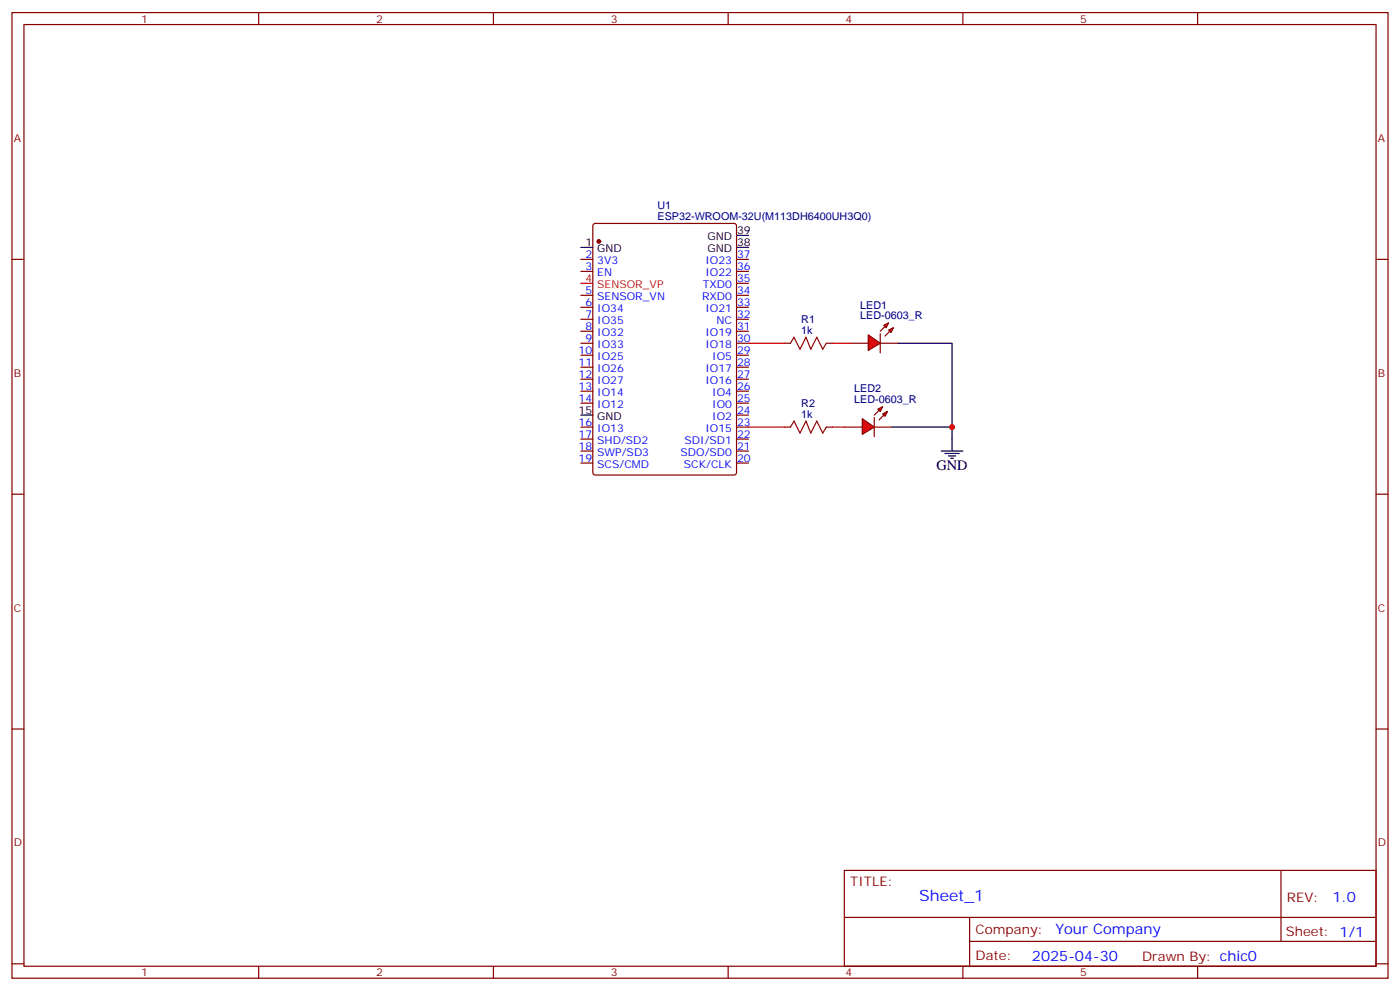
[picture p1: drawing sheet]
<svg xmlns="http://www.w3.org/2000/svg" width="412mm" height="292mm" viewBox="0 0 412 292" stroke-linecap="round" stroke-linejoin="round" font-family="sans-serif">
<g fill="none" stroke="#870000" stroke-width=".35">
<path d="M3.5 3.7h405.4v284.3h-405.4zM7.1 7.2h398.2v277.3h-398.2zM76.2 3.7v3.5M145.3 3.7v3.5M214.5 3.7v3.5M283.6 3.7v3.5M352.8 3.7v3.5M3.5 76.4h3.6M171.1 76.4h3.5M171.1 79.9h3.5M174.9 66l.4-.2h41l.6 .4 .1 73-.5 .6-41.2 .1-.6-.5-.1-72.9zM217 76.4h3.5"/>
<path d="M217 79.9h3.5M405.3 76.4h3.6M171.1 87h3.5M171.1 90.5h3.5M171.1 94h3.5M171.1 97.5h3.5M217 87h3.5M217 90.5h3.5M217 94h3.5M217 97.5h3.5M217 83.4h3.5M171.1 101.1h3.5"/>
<path d="M171.1 104.6h3.5M171.1 108.1h3.5M171.1 111.7h3.5M171.1 115.2h3.5M171.1 118.7h3.5M217 101.1h3.5M217 104.6h3.5M217 108.1h3.5M217 111.7h3.5M217 115.2h3.5M217 118.7h3.5M231.1 101.1h1.7"/>
<path d="M243.4 101.1h1.8M171.1 125.8h3.5M171.1 129.3h3.5M171.1 132.8h3.5M171.1 136.3h3.5M217 125.8h3.5M217 129.3h3.5M217 132.8h3.5M217 136.3h3.5M217 122.2h3.5M231.1 125.8h1.7M243.4 125.8h1.8"/>
<path d="M3.5 145.5h3.6M405.3 145.5h3.6M3.5 214.7h3.6M405.3 214.7h3.6M248.7 256.3h156.6v28.2h-156.6zM377.3 256.3v20.9M248.7 270.1h156.5M285.6 277.2h119.6M285.6 270.1v14.2M3.5 283.8h3.6M76.2 284.5v3.5M145.3 284.5v3.5"/>
<path d="M214.5 284.5v3.5M283.6 284.5v3.5M352.8 284.5v3.5M405.3 283.8h3.6"/>
</g>
<circle cx="176.4" cy="71.1" r=".53" fill="#870000" stroke="#870000" stroke-width=".35"/>
<path d="M171.1 72.8h3.5M217 72.8h3.5M217 69.3h3.5M171.1 122.2h3.5" fill="none" stroke="#000" stroke-width=".35"/>
<path d="M171.1 83.4h3.5M220.5 101.1h10.6M220.5 125.8h10.6" fill="none" stroke="#f00" stroke-width=".35"/>
<path d="M232.8 101.1l1.1-1.8 1.8 3.5 1.7-3.5 1.4 3.5 1.8-3.5 1.8 3.5 1-1.7M232.8 125.8l1.1-1.8 1.8 3.5 1.7-3.5 1.4 3.5 1.8-3.5 1.8 3.5 1-1.7" fill="none" stroke="#a10000" stroke-width=".35"/>
<g fill="#f00" stroke="#870000" stroke-width=".35">
<path d="M255.8 98.6l3.5 2.5-3.5 2.1z"/>
<path d="M259.3 98.2v5.7z"/>
</g>
<g fill="#870000" stroke="#870000" stroke-width=".35">
<path d="M259.3 97.5l1.4-1.4z"/>
<path d="M260.7 99l1.4-1.5z"/>
</g>
<g fill="#f00" stroke="#870000" stroke-width=".35">
<path d="M260.3 95.8l1.5-.7-.7 1.4z"/>
<path d="M261.8 97.2l1.4-.7-.7 1.4z"/>
</g>
<path d="M250.5 101.1h5.3M259.3 101.1h5.3" fill="none" stroke="#870000" stroke-width=".35"/>
<g fill="#f00" stroke="#870000" stroke-width=".35">
<path d="M254 123.3l3.5 2.5-3.5 2.1z"/>
<path d="M257.5 122.9v5.7z"/>
</g>
<g fill="#870000" stroke="#870000" stroke-width=".35">
<path d="M258.9 120.8l-1.4 1.4z"/>
<path d="M258.9 123.6l1.4-1.4z"/>
</g>
<g fill="#f00" stroke="#870000" stroke-width=".35">
<path d="M258.6 120.5l1.4-.7-.7 1.4z"/>
<path d="M260 121.9l1.4-.7-.7 1.4z"/>
</g>
<path d="M248.7 125.8h5.3M257.5 125.8h5.3" fill="none" stroke="#870000" stroke-width=".35"/>
<path d="M245.2 101.1h5.3M245.2 125.8h3.5" fill="none" stroke="#f00" stroke-width=".35"/>
<path d="M264.6 101.1h15.9v24.7M262.8 125.8h17.7v7M277.3 132.8h6.3M278.3 133.5h4.3M279.4 134.2h2.1M280.1 134.9h.7" fill="none" stroke="#000" stroke-width=".35"/>
<circle cx="280.5" cy="125.8" r=".88" fill="#c00"/>
<text font-size="4.6" fill="#00f" x="270.8" y="265.3">Sheet_1</text>
<text font-size="4.2" x="275.9" y="138.5">GND</text>
<g font-size="4.2" fill="#00f">
<text x="392.5" y="265.6">1.0</text>
<text x="310.9" y="275.1">Your Company</text>
<text x="304" y="282.9">2025-04-30</text>
</g>
<g font-size="3.9" fill="#800">
<text x="250.5" y="260.9">TITLE:</text>
<text x="379.1" y="265.6">REV:</text>
<text x="287.4" y="275.1">Company:</text>
<text x="378.7" y="275.7">Sheet: 1/1</text>
<text x="287.4" y="282.8">Date:</text>
<text x="336.4" y="282.8">Drawn By: chic0</text>
</g>
<g font-size="3.2" fill="#800">
<text x="41.6" y="6.7">1</text>
<text x="110.8" y="6.7">2</text>
<text x="179.9" y="6.7">3</text>
<text x="249.1" y="6.7">4</text>
<text x="318.2" y="6.7">5</text>
<text x="4.1" y="41.8">A</text>
<text x="405.9" y="41.8">A</text>
<text x="4.1" y="110.9">B</text>
<text x="405.9" y="110.9">B</text>
<text x="4.1" y="180.1">C</text>
<text x="405.9" y="180.1">C</text>
<text x="4.1" y="249.2">D</text>
<text x="405.9" y="249.2">D</text>
<text x="41.6" y="287.5">1</text>
<text x="110.8" y="287.5">2</text>
<text x="179.9" y="287.5">3</text>
<text x="249.1" y="287.5">4</text>
<text x="318.2" y="287.5">5</text>
</g>
<g font-size="3.2" fill="#000080">
<text x="193.7" y="64.7">ESP32-WROOM-32U(M113DH6400UH3Q0)</text>
<text x="193.7" y="61.6">U1</text>
<text x="236" y="95.1">R1</text>
<text x="253.4" y="94">LED-0603_R</text>
<text x="253.4" y="90.8">LED1</text>
<text x="236" y="98.2">1k</text>
<text x="236" y="119.8">R2</text>
<text x="251.7" y="118.7">LED-0603_R</text>
<text x="251.7" y="115.5">LED2</text>
<text x="236" y="122.9">1k</text>
</g>
<g font-size="3.2">
<text x="208.4" y="70.7">GND</text>
<text x="217.1" y="69">39</text>
<text x="172.4" y="72.5">1</text>
<text x="175.9" y="74.3">GND</text>
<text x="208.4" y="74.3">GND</text>
<text x="217.1" y="72.5">38</text>
<text x="170.4" y="121.9">15</text>
<text x="175.9" y="123.6">GND</text>
</g>
<g font-size="3.2" fill="#00f">
<text x="172.4" y="76">2</text>
<text x="175.9" y="77.8">3V3</text>
<text x="207.8" y="77.8">IO23</text>
<text x="217.1" y="76">37</text>
<text x="172.4" y="79.6">3</text>
<text x="175.9" y="81.3">EN</text>
<text x="207.8" y="81.3">IO22</text>
<text x="217.1" y="83.1">35</text>
<text x="217.1" y="79.6">36</text>
<text x="172.4" y="86.6">5</text>
<text x="175.9" y="88.4">SENSOR_VN</text>
<text x="206.8" y="88.4">RXD0</text>
<text x="207.1" y="84.8">TXD0</text>
<text x="217.1" y="86.6">34</text>
<text x="172.4" y="90.1">6</text>
<text x="172.4" y="93.7">7</text>
<text x="175.9" y="91.9">IO34</text>
<text x="175.9" y="95.4">IO35</text>
<text x="207.8" y="91.9">IO21</text>
<text x="211.1" y="95.4">NC</text>
<text x="217.1" y="93.7">32</text>
<text x="217.1" y="90.1">33</text>
<text x="172.4" y="97.2">8</text>
<text x="172.4" y="100.7">9</text>
<text x="175.9" y="99">IO32</text>
<text x="207.8" y="99">IO19</text>
<text x="217.1" y="100.7">30</text>
<text x="217.1" y="97.2">31</text>
<text x="170.4" y="104.2">10</text>
<text x="170.4" y="107.8">11</text>
<text x="175.9" y="102.5">IO33</text>
<text x="175.9" y="106">IO25</text>
<text x="207.8" y="102.5">IO18</text>
<text x="209.8" y="106">IO5</text>
<text x="217.1" y="107.8">28</text>
<text x="217.1" y="104.2">29</text>
<text x="170.4" y="111.3">12</text>
<text x="175.9" y="109.5">IO26</text>
<text x="175.9" y="113.1">IO27</text>
<text x="207.8" y="113.1">IO16</text>
<text x="207.8" y="109.5">IO17</text>
<text x="217.1" y="111.3">27</text>
<text x="170.4" y="114.8">13</text>
<text x="170.4" y="118.4">14</text>
<text x="175.9" y="116.6">IO14</text>
<text x="209.8" y="116.6">IO4</text>
<text x="217.1" y="118.4">25</text>
<text x="217.1" y="114.8">26</text>
<text x="170.4" y="125.4">16</text>
<text x="175.9" y="120.1">IO12</text>
<text x="209.8" y="123.6">IO2</text>
<text x="209.8" y="120.1">IO0</text>
<text x="217.1" y="125.4">23</text>
<text x="217.1" y="121.9">24</text>
<text x="170.4" y="128.9">17</text>
<text x="175.9" y="127.2">IO13</text>
<text x="175.9" y="130.7">SHD/SD2</text>
<text x="201.6" y="130.7">SDI/SD1</text>
<text x="207.8" y="127.2">IO15</text>
<text x="217.1" y="128.9">22</text>
<text x="170.4" y="132.5">18</text>
<text x="170.4" y="136">19</text>
<text x="175.9" y="134.2">SWP/SD3</text>
<text x="175.9" y="137.8">SCS/CMD</text>
<text x="200.5" y="134.2">SDO/SD0</text>
<text x="201.5" y="137.8">SCK/CLK</text>
<text x="217.1" y="136">20</text>
<text x="217.1" y="132.5">21</text>
</g>
<g font-size="3.2" fill="#f00">
<text x="172.4" y="83.1">4</text>
<text x="175.9" y="84.8">SENSOR_VP</text>
</g>
</svg>
